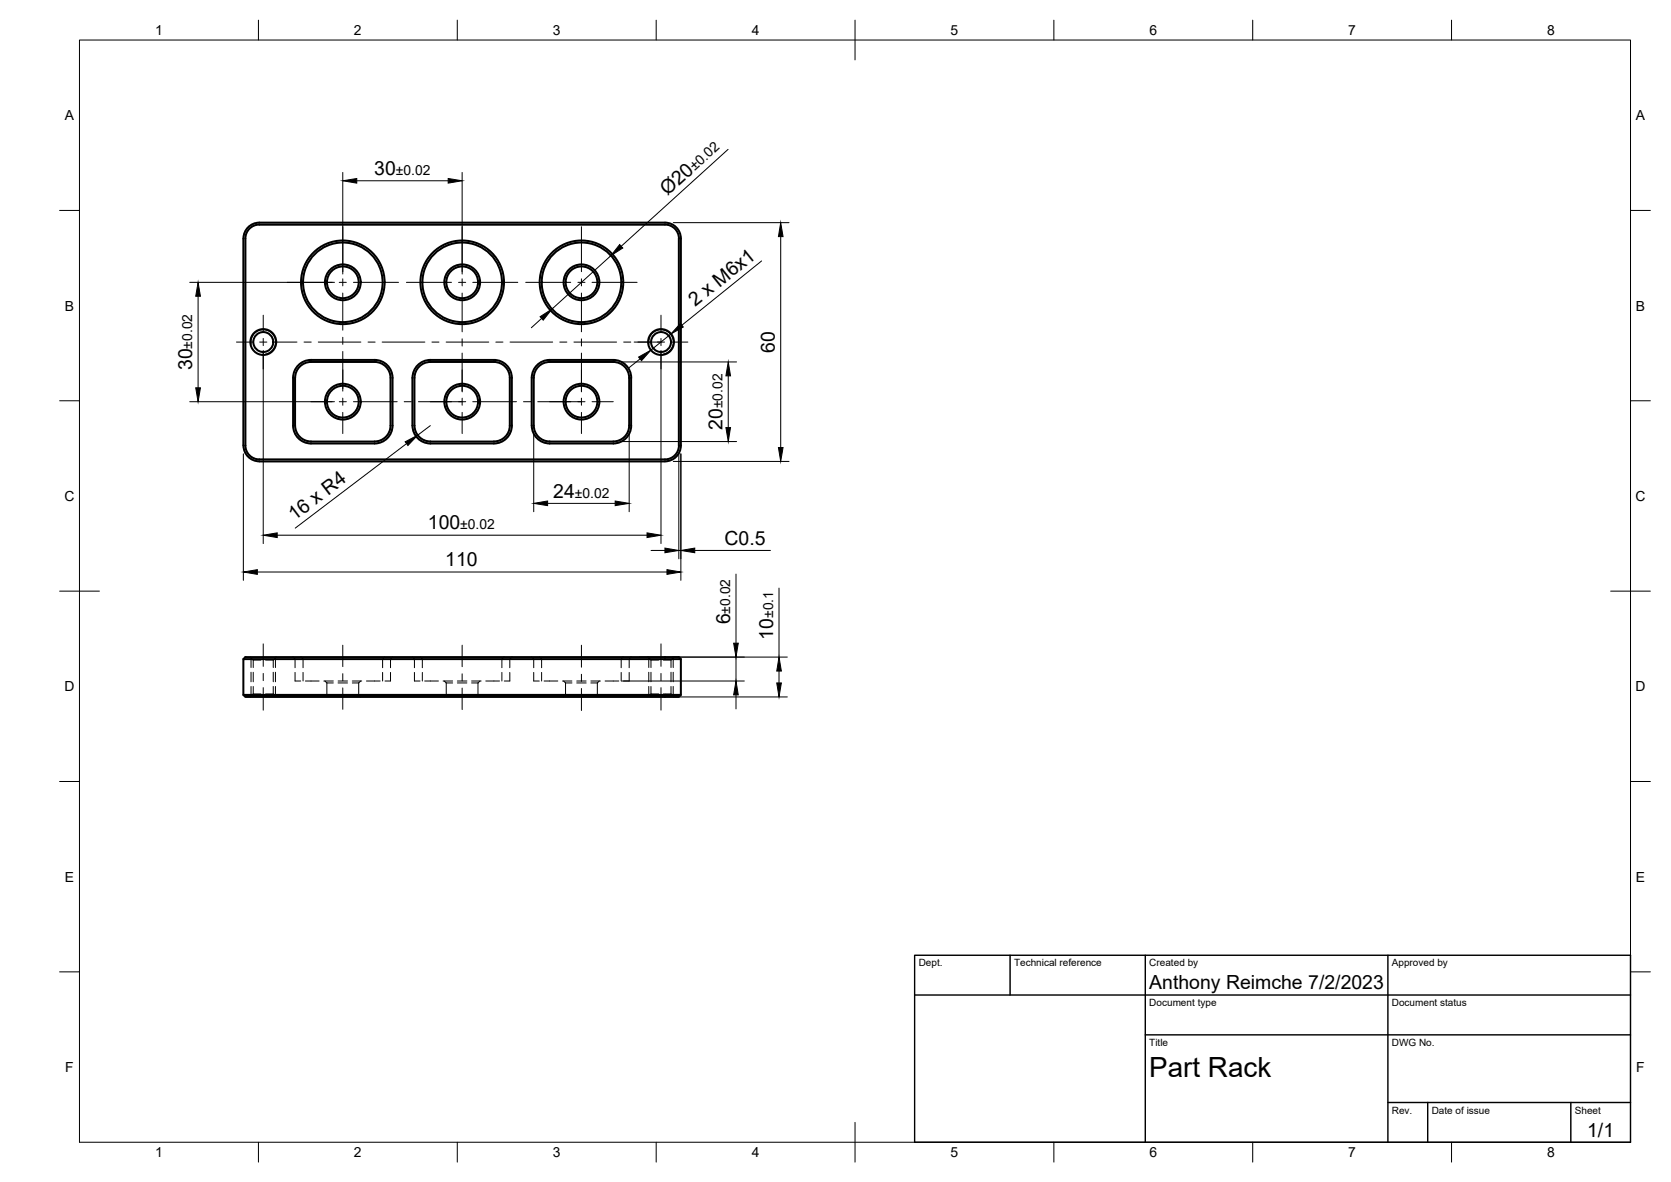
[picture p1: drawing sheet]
<svg xmlns="http://www.w3.org/2000/svg" width="420mm" height="297mm" viewBox="0 0 420 297" stroke-linecap="round" stroke-linejoin="round" font-family="sans-serif">
<!-- layer: Visible -->
<g fill="none" stroke="#000" stroke-width=".51">
<path d="M61.2 60v52M61.2 59.9a4 4 0 0 1 4-3.9h102a4 4 0 0 1 4 4v51.9a4 4 0 0 1-4 4M170.7 60v52M170.7 59.9a3.5 3.5 0 0 0-3.5-3.4l-102-.1a3.5 3.5 0 0 0-3.5 3.6v51.9a3.5 3.5 0 0 0 3.5 3.6h102a3.5 3.5 0 0 0 3.5-3.6M73.7 95v12M74.2 95v12M94.2 90.5h-16a4.5 4.5 0 0 0-4.5 4.5M94.2 91h-16a4 4 0 0 0-4 4M94.2 90.5a4.5 4.5 0 0 1 4.5 4.5M94.2 91a4 4 0 0 1 4 4M98.2 95v12M98.7 95v12"/>
<path d="M103.7 95v12M104.2 95v12M108.2 90.5h16a4.5 4.5 0 0 1 4.5 4.5M108.2 91h16a4 4 0 0 1 4 4M108.2 90.5a4.5 4.5 0 0 0-4.5 4.5M108.2 91a4 4 0 0 0-4 4M128.2 95v12M128.7 95v12M133.7 95v12M134.2 95v12M138.2 90.5h16a4.5 4.5 0 0 1 4.5 4.5M138.2 91h16a4 4 0 0 1 4 4"/>
<path d="M138.2 90.5a4.5 4.5 0 0 0-4.5 4.5M138.2 91a4 4 0 0 0-4 4M158.2 95v12M158.7 95v12M61.2 111.9a4 4 0 0 0 4 4M65.2 116h102M73.7 107a4.5 4.5 0 0 0 4.5 4.4h16M74.2 107a4 4 0 0 0 4 3.9l16 .1M98.2 107a4 4 0 0 1-4 3.9M98.7 107a4.5 4.5 0 0 1-4.5 4.4M103.7 107a4.5 4.5 0 0 0 4.5 4.4M104.2 107a4 4 0 0 0 4 3.9"/>
<path d="M128.2 107a4 4 0 0 1-4 3.9l-16 .1M128.7 107a4.5 4.5 0 0 1-4.5 4.4h-16M133.7 107a4.5 4.5 0 0 0 4.5 4.4M134.2 107a4 4 0 0 0 4 3.9M158.2 107a4 4 0 0 1-4 3.9l-16 .1M158.7 107a4.5 4.5 0 0 1-4.5 4.4h-16M61.2 174.6h110l-.5 .5h-109zM61.2 174.6v-9h110v9M61.2 165.6l.5-.5h109l.5 .5"/>
<circle cx="86.2" cy="70.9" r="10.5"/>
<circle cx="86.2" cy="70.9" r="4.5"/>
<circle cx="86.2" cy="70.9" r="4"/>
<circle cx="86.2" cy="70.9" r="10"/>
<circle cx="116.2" cy="70.9" r="10.5"/>
<circle cx="116.2" cy="70.9" r="4.5"/>
<circle cx="116.2" cy="70.9" r="4"/>
<circle cx="116.2" cy="70.9" r="10"/>
<circle cx="146.2" cy="70.9" r="10.5"/>
<circle cx="146.2" cy="70.9" r="4.5"/>
<circle cx="146.2" cy="70.9" r="4"/>
<circle cx="146.2" cy="70.9" r="10"/>
<circle cx="66.2" cy="86" r="3.2"/>
<circle cx="66.2" cy="86" r="2.51"/>
<circle cx="166.2" cy="86" r="3.2"/>
<circle cx="166.2" cy="86" r="2.51"/>
<circle cx="86.2" cy="100.9" r="4.5"/>
<circle cx="86.2" cy="100.9" r="4"/>
<circle cx="116.2" cy="100.9" r="4.5"/>
<circle cx="116.2" cy="100.9" r="4"/>
<circle cx="146.2" cy="100.9" r="4.5"/>
<circle cx="146.2" cy="100.9" r="4"/>
</g>
<!-- layer: Visible Narrow -->
<path d="M63.2 86.5a3.1 3.1 0 0 1 2.5-3.6 3.1 3.1 0 0 1 3.5 2.5 3.1 3.1 0 0 1-2.5 3.6M163.2 86.5a3.1 3.1 0 0 1 2.5-3.6 3.1 3.1 0 0 1 3.5 2.5 3.1 3.1 0 0 1-2.5 3.6" fill="none" stroke="#000" stroke-width=".25"/>
<!-- layer: Hidden -->
<g fill="none" stroke="#000" stroke-width=".25">
<path d="M62.9 165.1l.8 .8M63.7 174.4h1.9M63.7 165.9h1.9M63.7 174.4l-.8 .7M63.7 165.9v1.9M63.7 168.9v2.4M63.7 172.5v1.9M66.8 174.4h1.9M66.8 165.9h1.9M68.7 174.4l.7 .7M68.7 165.9v1.9M68.7 168.9v2.4"/>
<path d="M68.7 172.5v1.9M69.4 165.1l-.7 .8M73.7 165.1l.5 .5v2.2M74.2 169v2.1h1.4M75.7 165.1l.5 .5v2.2M76.2 169v2.1M76.8 171.1h3.4M81.4 171.1h2.4M81.7 171.1l.5 .5M82.2 171.6h1.6M82.2 171.6v3l-.5 .5M85 171.6h2.4"/>
<path d="M85 171.1h2.4M88.6 171.6h1.6M88.6 171.1h2.4M90.2 171.6v3l.5 .5M90.7 171.1l-.5 .5M92.1 171.1h3.5M96.2 169v2.1M96.7 165.1l-.5 .5v2.2M98.2 169v2.1h-1.4M98.7 165.1l-.5 .5v2.2M103.7 165.1l.5 .5v2.2M104.2 169v2.1h1.4"/>
<path d="M105.7 165.1l.5 .5v2.2M106.2 169v2.1M106.8 171.1h3.4M111.4 171.1h2.4M111.7 171.1l.5 .5M112.2 171.6h1.6M112.2 171.6v3l-.5 .5M115 171.6h2.4M115 171.1h2.4M118.6 171.6h1.6M118.6 171.1h2.4M120.2 171.6v3l.5 .5"/>
<path d="M120.7 171.1l-.5 .5M122.2 171.1h3.4M126.2 169v2.1M126.7 165.1l-.5 .5v2.2M128.2 169v2.1h-1.4M128.7 165.1l-.5 .5v2.2M133.7 165.1l.5 .5v2.2M134.2 169v2.1h1.4M135.7 165.1l.5 .5v2.2M136.2 169v2.1M136.8 171.1h3.5M141.4 171.1h2.4"/>
<path d="M141.7 171.1l.5 .5M142.2 171.6h1.6M142.2 171.6v3l-.5 .5M145 171.6h2.4M145 171.1h2.4M148.6 171.6h1.6M148.6 171.1h2.4M150.2 171.6v3l.5 .5M150.7 171.1l-.5 .5M152.1 171.1h3.5M156.2 169v2.1M156.7 165.1l-.5 .5v2.2"/>
<path d="M158.2 169v2.1h-1.4M158.7 165.1l-.5 .5v2.2M162.9 165.1l.8 .8M163.7 174.4h1.9M163.7 165.9h1.9M163.7 174.4l-.8 .7M163.7 165.9v1.9M163.7 168.9v2.4M163.7 172.5v1.9M166.8 174.4h1.9M166.8 165.9h1.9M168.7 174.4l.7 .7"/>
<path d="M168.7 165.9v1.9M168.7 168.9v2.4M168.7 172.5v1.9M169.4 165.1l-.7 .8"/>
</g>
<!-- layer: Hidden Narrow -->
<path d="M63.1 165.3v2.5M63.1 168.9v2.4M63.1 172.5v2.5M69.3 165.3v2.5M69.3 168.9v2.4M69.3 172.5v2.5M163.1 165.3v2.5M163.1 168.9v2.4M163.1 172.5v2.5M169.3 165.3v2.5M169.3 168.9v2.4M169.3 172.5v2.5" fill="none" stroke="#000" stroke-width=".25"/>
<!-- layer: BORDER -->
<g fill="none" stroke="#000" stroke-width=".25">
<path d="M20 10.1h390v276.9h-390zM65 5.1v5M115 5.1v5M165 5.1v5M215 5.1v10M265 5.1v5M315 5.1v5M365 5.1v5M15 52.9h5M410 52.9h5M15 100.7h5M410 100.7h5"/>
<path d="M15 148.6h10M405 148.6h10M15 196.4h5M410 196.4h5M15 244.2h5M410 244.2h5M65 287v5M115 287v5M165 287v5M215 282.1v9.9M265 287v5M315 287v5"/>
<path d="M365 287v5"/>
</g>
<!-- layer: TITLEBLOCK -->
<path d="M230 240.1h180v46.9h-180zM230 250h180M254 240.1v9.9M288 240.1v46.9M349 240.1v46.9M288 260.1h122M349 277.1h61M359 277.1v9.9M395 277.1v9.9" fill="none" stroke="#000" stroke-width=".36"/>
<!-- layer: Smart Centers -->
<g fill="none" stroke="#000" stroke-width=".25">
<path d="M86.2 57v11.3M116.2 57v11.3M146.2 57v11.3M66.2 79.2v4.1M72.2 71h11.3M85.3 71h1.8M86.2 70.1v1.7M86.2 73.6v9.4M88.9 71h11.3M102.2 71h11.3M115.3 71h1.8M116.2 70.1v1.7"/>
<path d="M116.2 73.6v9.8M118.9 71h11.3M132.2 71h11.3M145.3 71h1.8M146.2 70.1v1.7M146.2 73.6v9.8M148.9 71h11.3M166.2 79.2v4.1M59.5 86h4M65.3 86h1.8M66.2 85.1v1.8M66.2 88.6v4.1"/>
<path d="M68.9 86h5.8M76.5 86h1.8M80 86h10.7M86.2 84.8v1.7M86.2 88.3v10M92.5 86h1.8M96.1 86h10.7M108.6 86h1.8M112.2 86h10.7M116.2 85.2v1.8M116.2 88.7v9.8M124.7 86h1.8"/>
<path d="M128.2 86h10.8M140.8 86h1.7M144.3 86h10.7M146.2 85.2v1.8M146.2 88.7v9.8M156.8 86h1.8M159.4 86h7.7M166.2 85.1v1.8M166.2 88.6v4.1M168.9 86h4.1M78.2 101h5.3M85.3 101h1.8"/>
<path d="M86.2 100.1v1.7M86.2 103.6v5.4M88.9 101h11M101.6 101h1.8M105.2 101h11.9M116.2 100.1v1.7M116.2 103.6v5.4M118.9 101h11M131.6 101h1.8M135.2 101h11.9M146.2 100.1v1.7M146.2 103.6v5.4"/>
<path d="M148.9 101h5.3M66.2 161.8v5.7M66.2 169.2v1.8M66.2 172.8v5.7M86.2 162.1v5.4M86.2 169.3v1.8M86.2 172.9v5.4M116.2 162.1v5.4M116.2 169.3v1.8M116.2 172.9v5.4M146.2 162.1v5.6M146.2 169.4v1.8"/>
<path d="M146.2 173v5.5M166.2 161.8v5.7M166.2 169.2v1.8M166.2 172.8v5.7"/>
</g>
<!-- layer: FD_Dimensions -->
<g fill="none" stroke="#000" stroke-width=".25">
<path d="M183.1 37.5l-26.9 24.4M86.2 43.3v25.6M89.7 45.4h23M116.2 43.3v25.6M169.3 56h29.1M196.3 59.5v53M47.7 71h36.4M49.8 74.5v23M153.6 64.2l-14.8 13.5M191.5 65.6l-20.1 16.1M66.2 88.1v48.5M136.2 80l-2.6 2.4"/>
<path d="M156.3 91h28.9M160.9 90.2l-2.7 2.2M166.2 88.1v48.5M168.7 83.9l-5 4.1M183.1 94.5v12.9M47.7 101h36.4M61.2 114.1v31.7M102.2 111.5l-28 21.2M108.2 107l-3.2 2.4M134.2 109.1v19.5M156.3 111h28.9M158.2 109.1v19.5"/>
<path d="M169.3 116h29.1M170.7 114.1v26.3M171.2 114.1v31.7M69.7 134.5h93M137.7 126.5h17M163.7 138.3h3.5M170.7 138.3h.5M174.7 138.3h19M64.7 143.7h103M185.1 144.3v17.3M195.9 147.8v17.3M156.3 171.1h30.9"/>
<path d="M160.8 165.1h37.2M169.3 175.1h28.7M185.1 165.1v6M185.1 174.6v3.5M195.9 168.6v3"/>
</g>
<g fill="#000" stroke="#000" stroke-width=".25">
<path d="M86.2 45.4l3.5-.5v1.1zM112.7 44.9l3.5 .5-3.5 .6zM196.3 56l.6 3.5h-1.2zM49.8 71l.6 3.5h-1.2zM135.8 79.6l3-1.9-2.2 2.8zM155.8 61.5l.8 .8-3 1.9zM49.2 97.5h1.2l-.6 3.5zM160.6 89.7l3.1-1.7-2.4 2.6zM171.1 81.3l.7 .9-3.1 1.7zM183.1 91l.6 3.5h-1.2zM101.9 111l3.1-1.6-2.4 2.6zM182.5 107.4h1.2l-.6 3.6z"/>
<path d="M195.7 112.5h1.2l-.6 3.5zM66.2 134.5l3.5-.6v1.2zM134.2 126.5l3.5-.6v1.2zM154.7 125.9l3.5 .6-3.5 .6zM162.7 133.9l3.5 .6-3.5 .6zM167.2 137.7l3.5 .6-3.5 .6zM171.2 138.3l3.5-.6v1.2zM61.2 143.7l3.5-.5v1.1zM167.7 143.2l3.5 .5-3.5 .6zM185.1 171.1l.5 3.5h-1.1zM184.5 161.6h1.1l-.5 3.5zM195.3 171.6h1.2l-.6 3.5z"/>
<path d="M195.9 165.1l.6 3.5h-1.2z"/>
</g>
<text font-size="7" x="289" y="270.6">Part Rack</text>
<g font-size="4.9">
<text x="94.1" y="44">30</text>
<text x="167.8" y="49.3" transform="rotate(-42 167.8 49.3)">Ø20</text>
<text x="174.8" y="77.2" transform="rotate(-39 174.8 77.2)">2 x M6x1</text>
<text x="194.8" y="88.7" transform="rotate(-90 194.8 88.7)">60</text>
<text x="48.3" y="93" transform="rotate(-90 48.3 93)">30</text>
<text x="181.7" y="108" transform="rotate(-90 181.7 108)">20</text>
<text x="139.1" y="125.1">24</text>
<text x="74" y="131" transform="rotate(-37 74 131)">16 x R4</text>
<text x="107.6" y="133">100</text>
<text x="182.2" y="136.9">C0.5</text>
<text x="112" y="142.3">110</text>
<text x="183.6" y="156.9" transform="rotate(-90 183.6 156.9)">6</text>
<text x="194.4" y="160.8" transform="rotate(-90 194.4 160.8)">10</text>
<text x="289" y="248.5">Anthony Reimche 7/2/2023</text>
<text x="399.1" y="285.7">1/1</text>
</g>
<g font-size="3.5">
<text x="39" y="8.8">1</text>
<text x="89" y="8.8">2</text>
<text x="139" y="8.8">3</text>
<text x="189" y="8.8">4</text>
<text x="239" y="8.8">5</text>
<text x="289" y="8.8">6</text>
<text x="339" y="8.8">7</text>
<text x="389" y="8.8">8</text>
<text x="16.3" y="30.2">A</text>
<text x="411.3" y="30.2">A</text>
<text x="99.5" y="44">±0.02</text>
<text x="174.7" y="43.1" transform="rotate(-42 174.7 43.1)">±0.02</text>
<text x="16.3" y="78">B</text>
<text x="411.3" y="78">B</text>
<text x="48.3" y="87.6" transform="rotate(-90 48.3 87.6)">±0.02</text>
<text x="181.7" y="102.6" transform="rotate(-90 181.7 102.6)">±0.02</text>
<text x="16.2" y="125.9">C</text>
<text x="144.6" y="125.1">±0.02</text>
<text x="411.2" y="125.9">C</text>
<text x="115.7" y="133">±0.02</text>
<text x="183.6" y="154.2" transform="rotate(-90 183.6 154.2)">±0.02</text>
<text x="194.4" y="155.3" transform="rotate(-90 194.4 155.3)">±0.1</text>
<text x="16.2" y="173.7">D</text>
<text x="411.2" y="173.7">D</text>
<text x="16.3" y="221.6">E</text>
<text x="411.3" y="221.6">E</text>
<text x="16.4" y="269.4">F</text>
<text x="411.4" y="269.4">F</text>
<text x="39" y="290.8">1</text>
<text x="89" y="290.8">2</text>
<text x="139" y="290.8">3</text>
<text x="189" y="290.8">4</text>
<text x="239" y="290.8">5</text>
<text x="289" y="290.8">6</text>
<text x="339" y="290.8">7</text>
<text x="389" y="290.8">8</text>
</g>
<g font-size="2.5">
<text x="231" y="242.9">Dept.</text>
<text x="255" y="242.9">Technical reference</text>
<text x="289" y="242.9">Created by</text>
<text x="350" y="242.9">Approved by</text>
<text x="289" y="252.8">Document type</text>
<text x="350" y="252.8">Document status</text>
<text x="289" y="262.9">Title</text>
<text x="350" y="262.9">DWG No.</text>
<text x="350" y="279.9">Rev.</text>
<text x="360" y="279.9">Date of issue</text>
<text x="396" y="279.9">Sheet</text>
</g>
</svg>
